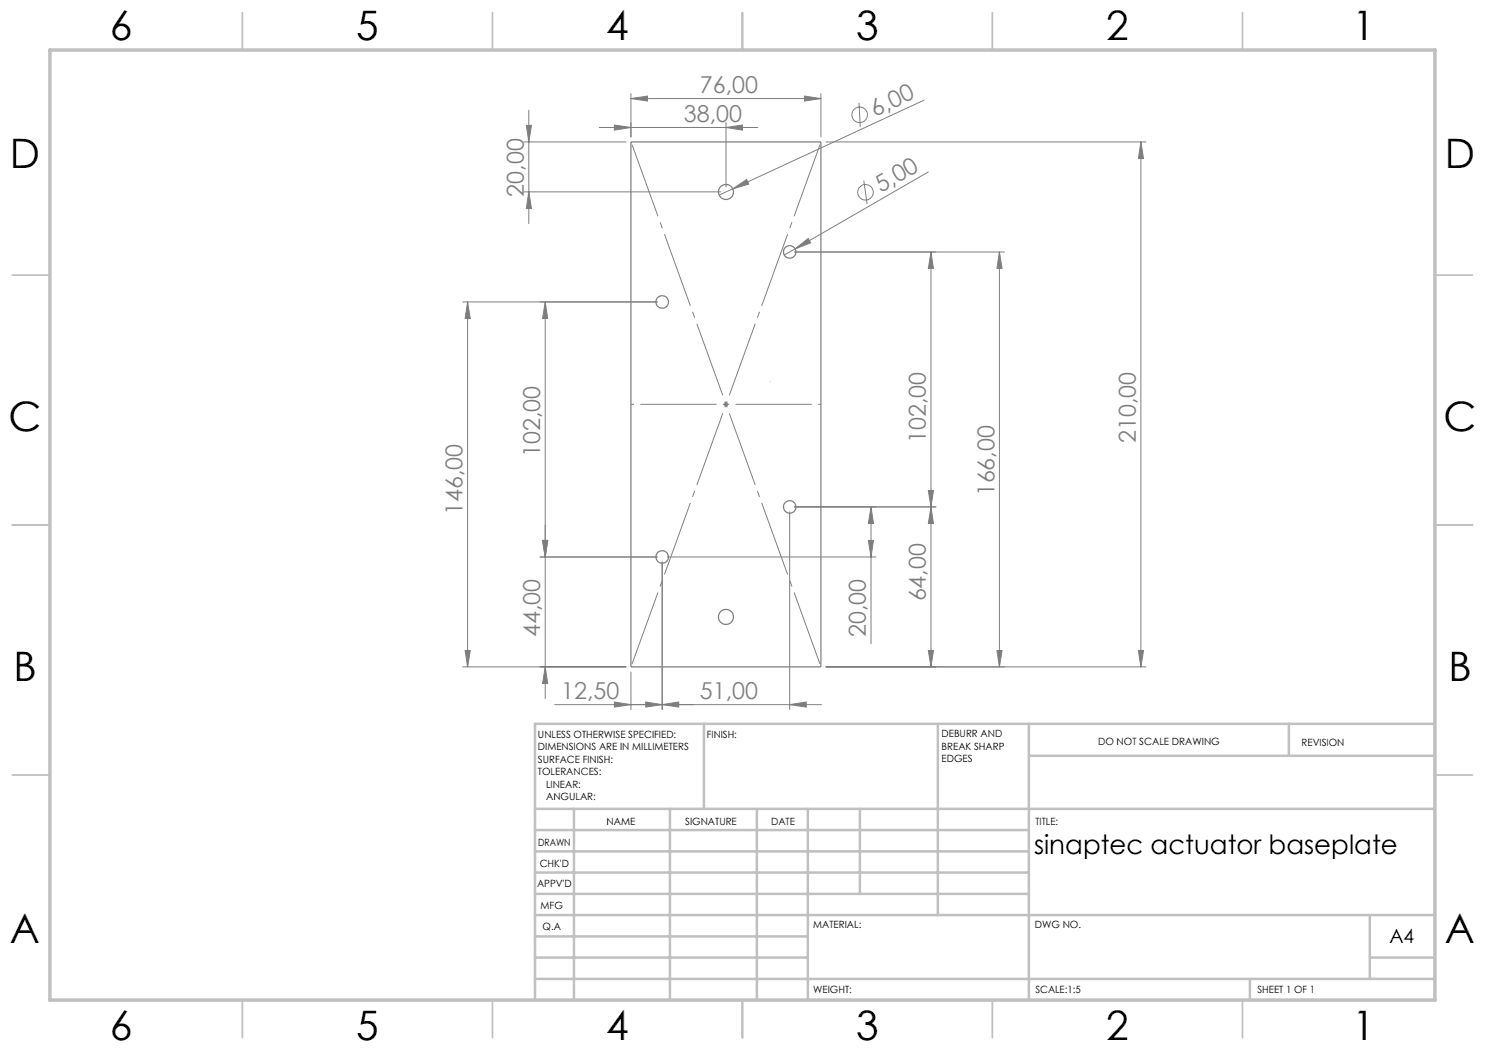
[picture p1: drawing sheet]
<svg xmlns="http://www.w3.org/2000/svg" width="297mm" height="210mm" viewBox="0 0 297 210" stroke-linecap="round" stroke-linejoin="round" font-family="sans-serif">
<g fill="none" stroke="#808080" stroke-width=".2">
<path d="M126.2 19.7l3.3-.5v1zM126.2 18.7v8.7M126.2 19.7h38M160.9 19.2l3.3 .5-3.3 .5zM164.2 18.7v8.7M104.8 28.4h20.4M104.8 38.4h39.4M105.3 25.1h1l-.5 3.3zM105.8 22v22.7M105.8 38.4l.5 3.3h-1zM119.8 25.5h31.8M122.9 25l3.3 .5-3.3 .5z"/>
<path d="M145.2 25.5l3.3-.5v1zM145.2 24.5v12.9M146.5 37.8l2.8-1.9 .5 .9zM146.5 37.8l-2.7 1.2M165.2 28.4h64M171.8 20.6l.2 4.8M172.8 36.1l.6 4.7M184.8 20l-38.3 17.8M185.7 34.4l-26.7 15.4M228.2 28.4l.5 3.3h-1zM228.2 28.4v105M158.9 50.4h42"/>
<path d="M159 49.8l2.6-2.1 .5 .9zM159 49.8l-2.2 1.2M186.2 50.4l.5 3.3h-1zM186.2 50.4v83M199.9 50.4l.5 3.3h-1zM199.9 50.4v83M92.5 60.4h38.9M93.5 60.4l.6 3.3h-1.1zM93.5 60.4v73M109 60.4l.5 3.3h-1zM109 60.4v79.3M144.7 80.9h1"/>
<path d="M144.9 80.5l.7 .7M145.2 80.4v1M145.6 80.5l-.7 .7M185.7 98.1h1l-.5 3.3zM108 111.4h23.4M108.5 108.1h1l-.5 3.3zM132.4 112.4v29.5M133.5 111.4h41.7M157.9 102.4v39.5M173.7 108.1h1l-.5 3.3zM174.2 101.4l.5 3.3h-1zM174.2 101.4v27.4"/>
<path d="M186.2 101.4l.5 3.3h-1zM187.2 101.4h-28.3M92.5 133.4h32.7M93 130.1h1.1l-.6 3.3zM109 133.4l.5 3.3h-1zM126.2 134.4v7.5M165.2 133.4h64M185.7 130.1h1l-.5 3.3zM199.4 130.1h1l-.5 3.3zM227.7 130.1h1l-.5 3.3zM110.9 140.9h53.4M122.9 140.4l3.3 .5-3.3 .5z"/>
<path d="M129.2 140.4l3.2 .5-3.2 .5zM132.4 140.9l3.3-.5v1zM157.9 140.9l3.4-.5v1z"/>
<circle cx="171.9" cy="22.9" r="1.55"/>
<circle cx="173.1" cy="38.4" r="1.56"/>
</g>
<g fill="none" stroke="#808080" stroke-width=".25">
<path d="M126.2 28.4h38v105h-38z"/>
<circle cx="145.2" cy="38.4" r="1.5"/>
<circle cx="157.9" cy="50.4" r="1.25"/>
<circle cx="132.4" cy="60.4" r="1.25"/>
<circle cx="132.4" cy="111.4" r="1.25"/>
<circle cx="157.9" cy="101.4" r="1.25"/>
<circle cx="145.2" cy="123.4" r="1.5"/>
</g>
<path d="M126.2 28.4l38 105M126.2 133.4l38-105" fill="none" stroke="#808080" stroke-width=".2" stroke-dasharray="15.2 1.3 1.3 1.3" stroke-dashoffset="-.6" stroke-linecap="butt"/>
<path d="M126.2 80.9h38" fill="none" stroke="#808080" stroke-width=".2" stroke-dasharray="15.2 1.3 1.3 1.3" stroke-dashoffset="-1.9" stroke-linecap="butt"/>
<g fill="none" stroke="#c0c0c0" stroke-width=".35">
<path d="M48.5 2.5v7.5M98.5 2.5v7.5M148.5 2.5v7.5M198.5 2.5v7.5M248.5 2.5v7.5M2.5 55h7.5M287 55h7.5M2.5 105h7.5M287 105h7.5M2.5 155h7.5M287 155h7.5M48.5 200v7.5"/>
<path d="M98.5 200v7.5M148.5 200v7.5M198.5 200v7.5M248.5 200v7.5"/>
</g>
<g fill="none" stroke="#c0c0c0" stroke-width=".5">
<path d="M140.8 144.8v17M187.6 144.8v38.2M205.8 144.8v55.2M205.8 151.2h81.2M257.8 144.8v6.4M287 144.8h-180v55.2M107 161.8h180M107 178.8h98.8M107 174.5h98.8M107 170.3h98.8M107 166h98.8M114.8 161.8v38.2"/>
<path d="M134 161.8v38.2M151.4 161.8v38.2M161.6 161.8v38.2M172 161.8v17M107 195.8h180M107 191.5h54.6M107 187.3h54.6M107 183h180M250 195.8v4.2M274 191.5h13M274 183v12.8"/>
</g>
<path d="M10 10h277v190h-277z" fill="none" stroke="#c0c0c0" stroke-width=".7"/>
<g fill="#808080">
<path d="M146.5 37.8l2.8-1.9 .5 .9z"/>
<path d="M159 49.8l2.6-2.1 .5 .9z"/>
<path d="M145.2 25.5l3.3-.5v1zM122.9 25l3.3 .5-3.3 .5zM132.4 140.9l3.3-.5v1zM122.9 140.4l3.3 .5-3.3 .5z"/>
<path d="M126.2 19.7l3.3-.5v1zM160.9 19.2l3.3 .5-3.3 .5zM129.2 140.4l3.2 .5-3.2 .5zM157.9 140.9l3.4-.5v1z"/>
<path d="M108.5 108.1h1l-.5 3.3zM109 60.4l.5 3.3h-1z"/>
<path d="M227.7 130.1h1l-.5 3.3zM228.2 28.4l.5 3.3h-1zM105.8 38.4l.5 3.3h-1zM105.3 25.1h1l-.5 3.3zM173.7 108.1h1l-.5 3.3zM174.2 101.4l.5 3.3h-1z"/>
<path d="M186.2 50.4l.5 3.3h-1zM185.7 98.1h1l-.5 3.3z"/>
<path d="M108.5 108.1h1l-.5 3.3zM109 133.4l.5 3.3h-1zM186.2 101.4l.5 3.3h-1zM185.7 130.1h1l-.5 3.3zM93.5 60.4l.6 3.3h-1.1zM93 130.1h1.1l-.6 3.3zM199.9 50.4l.5 3.3h-1zM199.4 130.1h1l-.5 3.3z"/>
</g>
<g font-size="8.1">
<text x="22" y="8">6</text>
<text x="71.2" y="8">5</text>
<text x="121.2" y="8">4</text>
<text x="171.3" y="8">3</text>
<text x="221.3" y="8">2</text>
<text x="270.5" y="8">1</text>
<text x="2" y="33.6">D</text>
<text x="289" y="33.6">D</text>
<text x="1.7" y="86.1">C</text>
<text x="288.7" y="86.1">C</text>
<text x="2.7" y="136.1">B</text>
<text x="289.7" y="136.1">B</text>
<text x="2" y="188.6">A</text>
<text x="289" y="188.6">A</text>
<text x="22" y="208">6</text>
<text x="71.2" y="208">5</text>
<text x="121.2" y="208">4</text>
<text x="171.3" y="208">3</text>
<text x="221.3" y="208">2</text>
<text x="270.5" y="208">1</text>
</g>
<text font-size="5.3" x="206.8" y="170.8">sinaptec actuator baseplate</text>
<g font-size="4.7" fill="#808080">
<text x="140" y="18.7">76,00</text>
<text x="175" y="23.4" transform="rotate(-25 175 23.4)">6,00</text>
<text x="136.8" y="24.5">38,00</text>
<text x="104.8" y="39.3" transform="rotate(-90 104.8 39.3)">20,00</text>
<text x="176.2" y="38.6" transform="rotate(-30 176.2 38.6)">5,00</text>
<text x="185.2" y="88.6" transform="rotate(-90 185.2 88.6)">102,00</text>
<text x="227.2" y="88.6" transform="rotate(-90 227.2 88.6)">210,00</text>
<text x="108" y="91.4" transform="rotate(-90 108 91.4)">102,00</text>
<text x="198.9" y="99.3" transform="rotate(-90 198.9 99.3)">166,00</text>
<text x="92.5" y="103" transform="rotate(-90 92.5 103)">146,00</text>
<text x="185.2" y="120.3" transform="rotate(-90 185.2 120.3)">64,00</text>
<text x="108" y="127.5" transform="rotate(-90 108 127.5)">44,00</text>
<text x="173.2" y="127.5" transform="rotate(-90 173.2 127.5)">20,00</text>
<text x="112.3" y="139.9">12,50</text>
<text x="140" y="139.9">51,00</text>
</g>
<text font-size="3.9" x="277.9" y="188.5">A4</text>
<g font-size="2">
<text x="107.6" y="147.6">UNLESS OTHERWISE SPECIFIED:</text>
<text x="141.4" y="147.6">FINISH:</text>
<text x="188.3" y="147.5">DEBURR AND</text>
<text x="188.3" y="150">BREAK SHARP</text>
<text x="219.6" y="149">DO NOT SCALE DRAWING</text>
<text x="260.3" y="149.2">REVISION</text>
<text x="107.6" y="150.1">DIMENSIONS ARE IN MILLIMETERS</text>
<text x="107.6" y="152.6">SURFACE FINISH:</text>
<text x="107.6" y="155.1">TOLERANCES:</text>
<text x="188.3" y="152.5">EDGES</text>
<text x="109.2" y="157.6">LINEAR:</text>
<text x="109.2" y="160.1">ANGULAR:</text>
<text x="121.3" y="165">NAME</text>
<text x="137" y="164.9">SIGNATURE</text>
<text x="154.2" y="164.9">DATE</text>
<text x="207.1" y="164.9">TITLE:</text>
<text x="107.6" y="169.1">DRAWN</text>
<text x="107.9" y="173.3">CHK'D</text>
<text x="107.4" y="177.4">APPV'D</text>
<text x="108.1" y="181.8">MFG</text>
<text x="108.5" y="186">Q.A</text>
<text x="162.6" y="185.5">MATERIAL:</text>
<text x="207" y="185.5">DWG NO.</text>
<text x="162.6" y="198.5">WEIGHT:</text>
<text x="207.1" y="198.6">SCALE:1:5</text>
<text x="251.5" y="198.6">SHEET 1 OF 1</text>
</g>
</svg>
